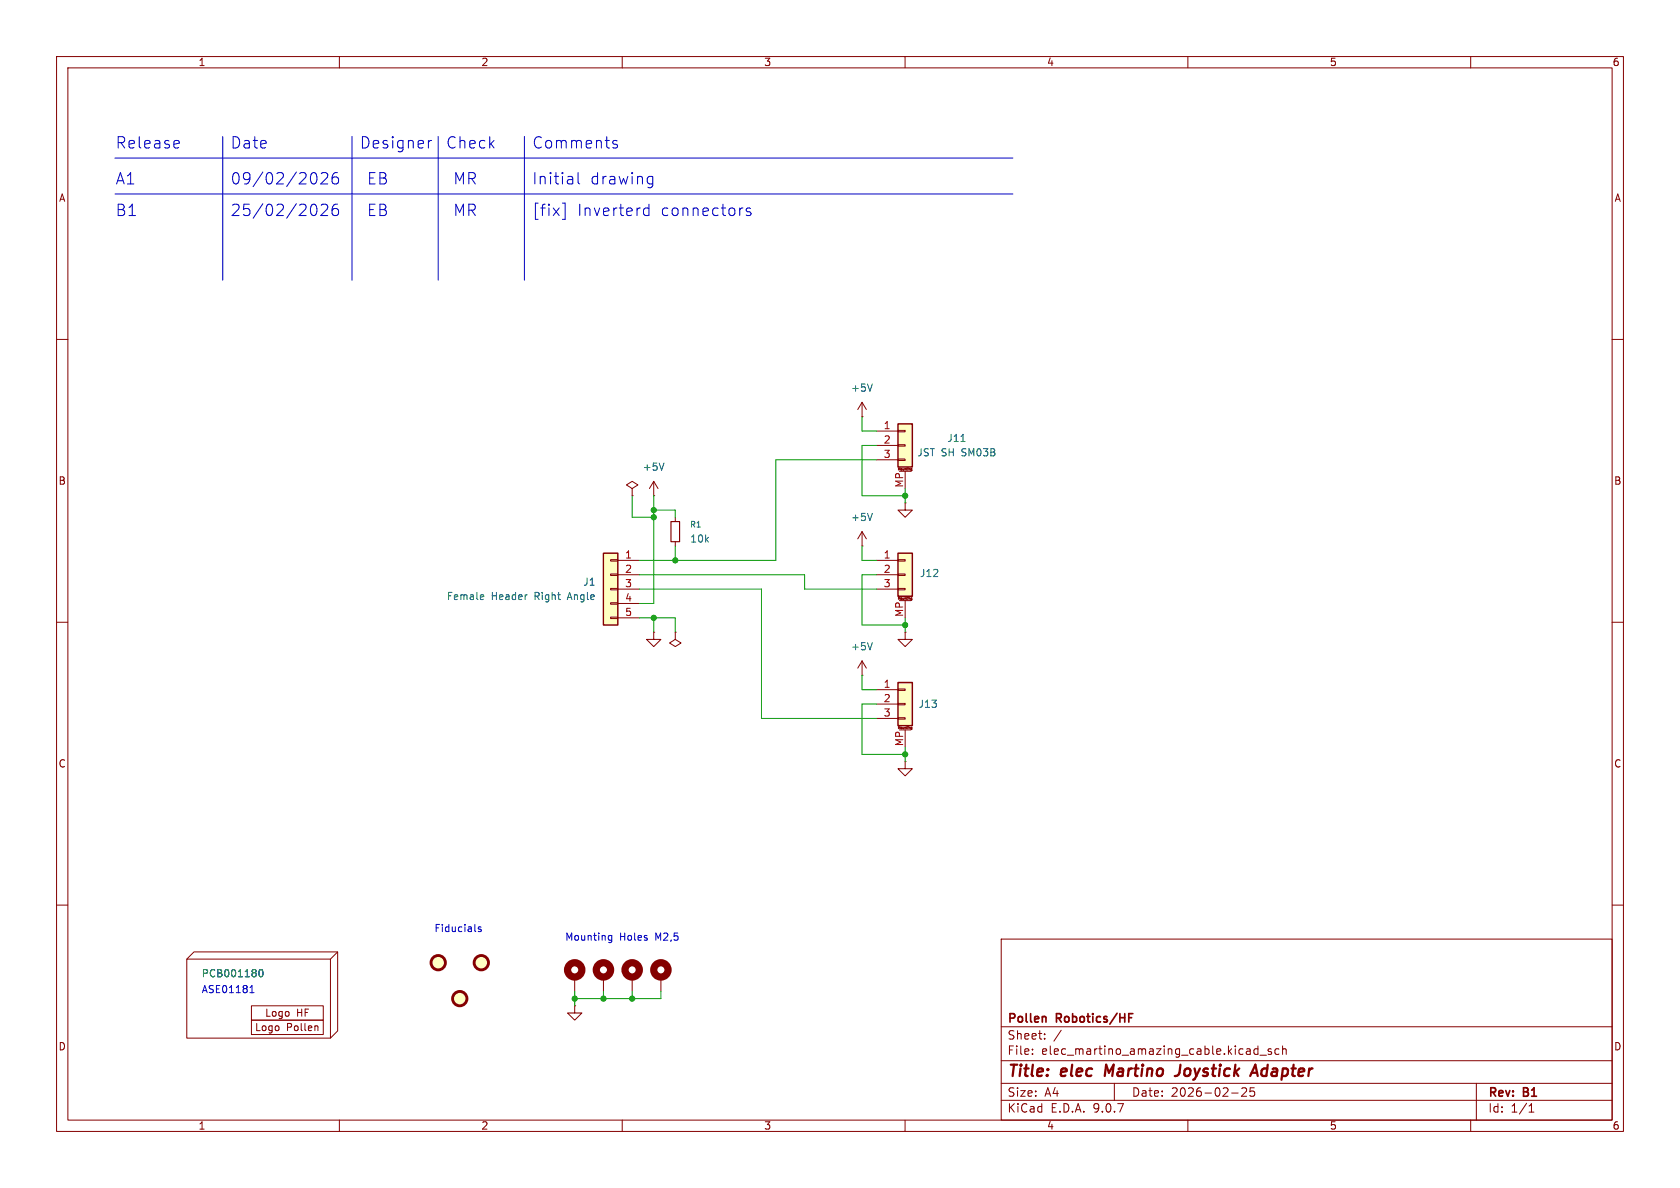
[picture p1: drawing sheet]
<svg xmlns="http://www.w3.org/2000/svg" width="297mm" height="210mm" viewBox="0 0 297 210" stroke-linecap="round" stroke-linejoin="round" font-family="sans-serif">
<g fill="none" stroke="#840000" stroke-width=".18">
<path d="M10 10h277v190h-277zM12 12h273v186h-273zM60 10v2M110 10v2M160 10v2M210 10v2M260 10v2M10 60h2M285 60h2M111.8 86.4l1-.7-1-.6-1.1 .6 1.1 .7v1.2M111.8 87.6h.1M115.6 87.6h.1"/>
<path d="M115.6 85.1l-.8 1.3M115.6 85.1l.7 1.3M115.6 85.1v2.5M160 88.9v1.3h1.3l-1.3 1.2-1.3-1.2h1.3M160 88.9h.1M10 110h2M160 111.8v1.2h1.3l-1.3 1.3-1.3-1.3h1.3M160 111.8h.1M285 110h2M10 160h2M44.4 177.8h12.7v2.5h-12.7zM177 166h108v32h-108z"/>
<path d="M285 160h2M60 198v2M110 198v2M160 198v2M177 194.5h108M177 191.5h108M177 187.5h108M177 181.5h108M182.5 186.3v.1M182.5 185.5v.1M184.7 183.6v.1M184.7 182.8v.1"/>
<path d="M187.6 182.1l-1.3 2M197 191.5v3M210 198v2M217.7 193.2h1.2M220.3 192.4v.5l-.8 .9h.9M221 192.3v.7l.2-.1h.5l.1 .6-.3 .3-.5-.1M221.7 186.1l.3 .3 .4-.1M222.4 184.9v1.5M222.4 185.5l-.4-.1-.3 .3M222.7 186.5h1.2M224.7 185.5l-.3-.1-.2 .2v.2l.5 .2v.3h-.5M226.1 185.5l-.4-.1-.3 .3v.4l.1 .2h.6"/>
<path d="M226.7 185.5l.3-.1 .3 .1 .1 .9M226.7 184.9v1.5M260 198v2M261 191.5v6.5M270.3 196.6h.9M270.3 195.5l.4-.4v1.5"/>
</g>
<path d="M195.6 188.2l-.3 2M208.7 188.2l-.2 1.4a.74 .74 0 0 1-.8 .6M221.3 189.6h.9M221.9 188.2l.4 2" fill="none" stroke="#840000" stroke-width=".4"/>
<path d="M184.8 179.8l.1 .9M199.6 179.9h.5M199.6 179.2h.7" fill="none" stroke="#840000" stroke-width=".3"/>
<path d="M117.4 81.9l-.4 1.2" fill="none" stroke="#006464" stroke-width=".18"/>
<path d="M158.7 97.8h2.6v7.6h-2.6z" fill="#ffffc2"/>
<path d="M158.7 97.8h2.6v7.6h-2.6z" fill="none" stroke="#840000" stroke-width=".25"/>
<g fill="none" stroke="#840000" stroke-width=".18">
<path d="M119.4 91.4v.8M119.4 95.8v.7M152.4 96.5h.1M152.4 94l-.8 1.3M152.4 94l.8 1.3M152.4 94v2.5M154.9 99.1h3.8M158.7 98.9h1.3v.3h-1.3zM154.9 101.6h3.8M154.9 104.1h3.8M158.7 101.5h1.3v.2h-1.3zM158.7 104h1.3v.3h-1.3z"/>
<path d="M158.8 106v-.4l.2 .3 .1-.3v.4M159 106.2h2M160 106.2v3M160.3 105.6v.3M160.5 105.6h.1M161 105.9v-.2h.2v.3l-.2 .1M161 105.9h.1M161.1 105.9h.1"/>
</g>
<path d="M118.6 92.2h1.5v3.6h-1.5z" fill="none" stroke="#840000" stroke-width=".2"/>
<path d="M154.2 90.7l-.4 1.3" fill="none" stroke="#006464" stroke-width=".18"/>
<path d="M158.7 74.9h2.6v7.7h-2.6z" fill="#ffffc2"/>
<path d="M158.7 74.9h2.6v7.7h-2.6z" fill="none" stroke="#840000" stroke-width=".25"/>
<g fill="none" stroke="#840000" stroke-width=".18">
<path d="M152.4 73.7h.1M152.4 71.1l-.8 1.3M152.4 71.1l.8 1.3M152.4 71.1v2.6M154.9 76.2h3.8M154.9 78.7h3.8M158.7 76.1h1.3v.2h-1.3zM158.7 78.6h1.3v.3h-1.3zM154.9 81.3h3.8M158.7 81.2h1.3v.2h-1.3zM158.8 83.1v-.4l.2 .3 .1-.3v.4M159 83.3h2"/>
<path d="M160 83.3v3.1M160.3 82.7v.3M160.5 82.7h.1M161 82.9v.2h.2M161.1 82.9h-.1M161.1 82.9h.1M161.2 82.8v.4h-.2M152.4 119.4h.1M152.4 116.8v2.6M152.4 116.8l-.8 1.3M152.4 116.8l.8 1.3M101.6 172.7v2.6"/>
<path d="M111.8 172.7v2.6M116.8 172.7v2.6"/>
</g>
<path d="M154.2 67.9l-.4 1.3M169.9 78h.7M154.2 113.6l-.4 1.3" fill="none" stroke="#006464" stroke-width=".18"/>
<g fill="none" stroke="#840000" stroke-width="1.3">
<circle cx="101.6" cy="171.4" r="1.27"/>
<circle cx="111.8" cy="171.4" r="1.27"/>
<circle cx="116.8" cy="171.4" r="1.27"/>
</g>
<circle cx="85.1" cy="170.2" r="1.27" fill="#ffffc2" stroke="#ffffc2" stroke-width=".18"/>
<circle cx="85.1" cy="170.2" r="1.27" fill="none" stroke="#840000" stroke-width=".51"/>
<path d="M106.7 97.8h2.5v12.7h-2.5z" fill="#ffffc2"/>
<path d="M106.7 97.8h2.5v12.7h-2.5z" fill="none" stroke="#840000" stroke-width=".25"/>
<g fill="none" stroke="#840000" stroke-width=".18">
<path d="M107.9 98.9h1.3v.3h-1.3zM109.2 99.1h3.8M107.9 101.5h1.3v.2h-1.3zM107.9 104h1.3v.3h-1.3zM107.9 106.6h1.3v.2h-1.3zM107.9 109.1h1.3v.2h-1.3zM109.2 101.6h3.8M109.2 104.1h3.8M109.2 106.7h3.8M109.2 109.2h3.8M115.6 111.8v1.2h1.2l-1.2 1.3-1.3-1.3h1.3M115.6 111.8h.1"/>
<path d="M119.4 111.8v1.2l1 .7-1 .6-1-.6 1-.7M119.4 111.8h.1M101.6 177.8v1.3h1.3l-1.3 1.2-1.3-1.2h1.3M101.6 177.8h.1"/>
</g>
<path d="M85.1 105.1l.4 .1v.2l-.6 .2M85.5 105.9l-.4 .1" fill="none" stroke="#006464" stroke-width=".18"/>
<g fill="#ffffc2" stroke="#ffffc2" stroke-width=".18">
<circle cx="81.3" cy="176.5" r="1.27"/>
<circle cx="77.5" cy="170.2" r="1.27"/>
</g>
<g fill="none" stroke="#840000" stroke-width=".51">
<circle cx="77.5" cy="170.2" r="1.27"/>
<circle cx="81.3" cy="176.5" r="1.27"/>
</g>
<path d="M158.7 120.7h2.6v7.6h-2.6z" fill="#ffffc2"/>
<path d="M158.7 120.7h2.6v7.6h-2.6z" fill="none" stroke="#840000" stroke-width=".25"/>
<g fill="none" stroke="#840000" stroke-width=".18">
<path d="M154.9 121.9h3.8M154.9 124.5h3.8M154.9 127h3.8M158.7 121.8h1.3v.2h-1.3zM158.7 124.3h1.3v.3h-1.3zM158.7 126.9h1.3v.2h-1.3zM158.8 128.8v-.4l.2 .3 .1-.3v.4M159 129h2M160 134.6v1.3h1.3l-1.3 1.3-1.3-1.3h1.3M160 134.6h.1M160 129v3.1M160.3 128.4v.4"/>
<path d="M160.5 128.5h.1M160.5 128.4v.1M161 128.8v-.2h.2v.3M161 128.9h.2M161 128.8h.1M161.1 128.8h.1M161.2 128.9h.1M33 169.5h25.4v14h-25.4zM33 169.5l1.3-1.2h25.4v13.9l-1.3 1.3M59.7 168.3l-1.3 1.2M106.7 172.7v2.6M44.4 180.3h12.7v2.6h-12.7z"/>
<path d="M56 181.3l.2 .2v.7"/>
</g>
<circle cx="106.7" cy="171.4" r="1.27" fill="none" stroke="#840000" stroke-width="1.3"/>
<path d="M45.9 171.5l.2-.1a.68 .68 0 0 1 .4 .6 .68 .68 0 0 1-.4 .7l-.2-.2-.1-.3z" fill="none" stroke="#006464" stroke-width=".18"/>
<g fill="none" stroke="#0000c2" stroke-width=".18">
<path d="M20.3 34.3h158.8M20.3 27.9h158.8M31.4 24.8l.2 .1 .1 .4-1 .2M31.6 26.1l-.2 .1M39.4 24.1v25.4M55.4 36.1a.51 .51 0 0 1 .5 .4 1.04 1.04 0 0 1-.5 1.6M55.4 30.5a.51 .51 0 0 1 .5 .4 1.04 1.04 0 0 1-.5 1.6M56.8 36.3l.3-.2h.5a.54 .54 0 0 1 .2 .9l-1.1 1.1h1.2M56.8 30.7l.3-.2h.5a.54 .54 0 0 1 .2 .9l-1.1 1.1h1.2M59.7 36.1a.79 .79 0 0 0-1 .9v.7l.2 .3 .6 .1 .3-.2 .1-.7-.2-.2-.6-.1-.4 .3M59.7 30.5a.79 .79 0 0 0-1 .9v.7l.2 .3 .6 .1 .3-.2 .1-.6-.2-.3-.6-.1-.4 .4M62.2 24.1v25.4"/>
<path d="M75.7 24.8v1.4M76.3 24.8a.51 .51 0 0 0-.6 .4M77.5 24.1v25.4M92.7 24.1v25.4M99.4 35.9h.5v2.9h-.5M102.2 30.5v1.7l.3 .3M108.3 25.2l.1 .2 .7 .2 .1 .2-.1 .3-.2 .1-.6-.1M109.1 24.9l-.5-.1-.3 .3M113.8 37.7l.3 .4 .6-.1M114.7 36.1v2M114.7 36.9l-.6-.1-.3 .3M114.8 31.2l.6 .1"/>
<path d="M115.4 32.4l-.6 .1M115.4 31.2v1.6a.54 .54 0 0 1-.7 .4M131.2 36.8h.1M132.7 36.9l-.5-.1-.3 .3 .1 .2 .7 .2 .1 .2-.1 .3-.2 .1-.6-.1M44.2 175.5h.7M44.2 174.6l.3-.4v1.3M85 163.9l-.3-.1-.2 .2 .1 .2 .4 .1v.3h-.5M107.6 166.1l.2 .1h.3M108.1 165.4v1l-.2 .2h-.3M108.1 165.4h-.3l-.2 .1"/>
</g>
<g fill="none" stroke="#009600" stroke-width=".18">
<path d="M152.4 73.7v2.5h2.5M154.9 78.7h-2.5v8.9h7.6M111.8 87.6v3.8h3.8M115.6 87.6v19.1h-2.6M115.6 90.2h3.8v1.2M119.4 96.5v2.6M152.4 96.5v2.6h2.5M154.9 81.3h-17.7v17.8h-24.2M160 86.4v2.5M113 109.2h6.4v2.6M113 104.1h21.6v22.9h20.3M113 101.6h29.2v2.5h12.7"/>
<path d="M115.6 109.2v2.6M152.4 119.4v2.5h2.5M154.9 101.6h-2.5v8.9h7.6M160 109.2v2.6M154.9 124.5h-2.5v8.9h7.6M160 132.1v2.5M101.6 175.3v2.5M106.7 175.3v1.2M111.8 175.3v1.2M116.8 175.3v1.2h-15.2"/>
</g>
<g fill="#009600" stroke="#009600" stroke-width=".18">
<circle cx="115.6" cy="90.2" r=".46"/>
<circle cx="115.6" cy="91.4" r=".46"/>
<circle cx="160" cy="133.4" r=".46"/>
<circle cx="160" cy="110.5" r=".46"/>
<circle cx="160" cy="87.6" r=".46"/>
<circle cx="101.6" cy="176.5" r=".46"/>
<circle cx="119.4" cy="99.1" r=".46"/>
<circle cx="111.8" cy="176.5" r=".46"/>
<circle cx="106.7" cy="176.5" r=".46"/>
<circle cx="115.6" cy="109.2" r=".46"/>
</g>
<g font-size="2.8" fill="#0000c2">
<text x="20.3" y="26.4">Release</text>
<text x="40.6" y="26.4">Date</text>
<text x="63.5" y="26.4">Designer</text>
<text x="78.7" y="26.4">Check</text>
<text x="94" y="26.4">Comments</text>
<text x="20.3" y="32.8">A1</text>
<text x="40.6" y="32.8">09/02/2026</text>
<text x="64.8" y="32.8">EB</text>
<text x="80" y="32.8">MR</text>
<text x="94" y="32.8">Initial</text>
<text x="104.3" y="32.8">drawing</text>
<text x="20.3" y="38.4">B1</text>
<text x="40.6" y="38.4">25/02/2026</text>
<text x="64.8" y="38.4">EB</text>
<text x="80" y="38.4">MR</text>
<text x="94" y="38.4">[fix]</text>
<text x="102" y="38.4">Inverterd</text>
<text x="116.7" y="38.4">connectors</text>
</g>
<g font-size="2.8" fill="#840000">
<text x="178" y="190.9">Title:</text>
<text x="187.7" y="190.9">elec</text>
<text x="196.2" y="190.9">Martino</text>
<text x="209.5" y="190.9">Joystick</text>
<text x="223.8" y="190.9">Adapter</text>
</g>
<g font-size="2.1" fill="#840000">
<text x="178" y="184">Sheet:</text>
<text x="178" y="181.2">Pollen</text>
<text x="186.8" y="181.2">Robotics/HF</text>
<text x="178" y="186.7">File:</text>
<text x="184.1" y="186.7">elec_martino_amazing_cable.kicad_sch</text>
<text x="178" y="196.9">KiCad</text>
<text x="178" y="194.1">Size:</text>
<text x="184.7" y="194.1">A4</text>
<text x="185.7" y="196.9">E.D.A.</text>
<text x="193.3" y="196.9">9.0.7</text>
<text x="200" y="194.1">Date:</text>
<text x="207" y="194.1">2026-02-25</text>
<text x="263" y="194.3">Rev:</text>
<text x="263" y="196.9">Id:</text>
<text x="267.1" y="196.9">1/1</text>
<text x="269.4" y="194.3">B1</text>
</g>
<g font-size="1.8" fill="#840000">
<text x="35" y="11.9">1</text>
<text x="85" y="11.9">2</text>
<text x="135" y="11.9">3</text>
<text x="185" y="11.9">4</text>
<text x="235" y="11.9">5</text>
<text x="285" y="11.9">6</text>
<text x="10.3" y="35.9">A</text>
<text x="285.3" y="35.9">A</text>
<text x="10.3" y="85.9">B</text>
<text x="285.3" y="85.9">B</text>
<text x="10.3" y="135.9">C</text>
<text x="285.3" y="135.9">C</text>
<text x="46.8" y="179.9">Logo</text>
<text x="52.4" y="179.9">HF</text>
<text x="10.3" y="185.9">D</text>
<text x="45" y="182.5">Logo</text>
<text x="50.6" y="182.5">Pollen</text>
<text x="285.3" y="185.9">D</text>
<text x="35" y="199.9">1</text>
<text x="85" y="199.9">2</text>
<text x="135" y="199.9">3</text>
<text x="185" y="199.9">4</text>
<text x="235" y="199.9">5</text>
<text x="285" y="199.9">6</text>
</g>
<g font-size="1.8" fill="#006464">
<text x="150.4" y="69.4">+5V</text>
<text x="113.5" y="83.4">+5V</text>
<text x="162.1" y="80.9">JST SH</text>
<text x="167.4" y="78.3">J11</text>
<text x="170.1" y="80.9">SM03B</text>
<text x="150.4" y="92.3">+5V</text>
<text x="121.9" y="96.1">10k</text>
<text x="78.9" y="106.3">Female</text>
<text x="86.8" y="106.3">Header</text>
<text x="94.6" y="106.3">Right</text>
<text x="100.7" y="106.3">Angle</text>
<text x="103" y="103.7">J1</text>
<text x="162.5" y="102.2">J12</text>
<text x="150.4" y="115.2">+5V</text>
<text x="162.3" y="125.3">J13</text>
<text x="35.6" y="172.9">PCB001180</text>
</g>
<g font-size="1.8" fill="#a90000">
<text x="156.1" y="75.9">1</text>
<text x="156.1" y="78.5">2</text>
<text x="156.1" y="81">3</text>
<text x="159.8" y="86.3" transform="rotate(-90 159.8 86.3)">MP</text>
<text x="110.4" y="98.8">1</text>
<text x="110.4" y="101.3">2</text>
<text x="156.1" y="98.8">1</text>
<text x="156.1" y="101.3">2</text>
<text x="110.4" y="103.9">3</text>
<text x="110.4" y="106.4">4</text>
<text x="156.1" y="103.9">3</text>
<text x="110.4" y="109">5</text>
<text x="159.8" y="109.2" transform="rotate(-90 159.8 109.2)">MP</text>
<text x="156.1" y="121.7">1</text>
<text x="156.1" y="124.2">2</text>
<text x="156.1" y="126.7">3</text>
<text x="159.8" y="132" transform="rotate(-90 159.8 132)">MP</text>
</g>
<g font-size="1.8" fill="#0000c2">
<text x="76.7" y="164.9">Fiducials</text>
<text x="99.8" y="166.4">Mounting</text>
<text x="109.5" y="166.4">Holes</text>
<text x="116" y="166.4">M2,5</text>
<text x="35.6" y="175.6">ASE01181</text>
</g>
<text font-size="1.4" fill="#006464" x="121.9" y="93.4">R1</text>
<g font-size=".5" fill="#840000">
<text x="158.6" y="83.4">Mounting</text>
<text x="158.6" y="106.2">Mounting</text>
<text x="158.6" y="129.1">Mounting</text>
</g>
</svg>
